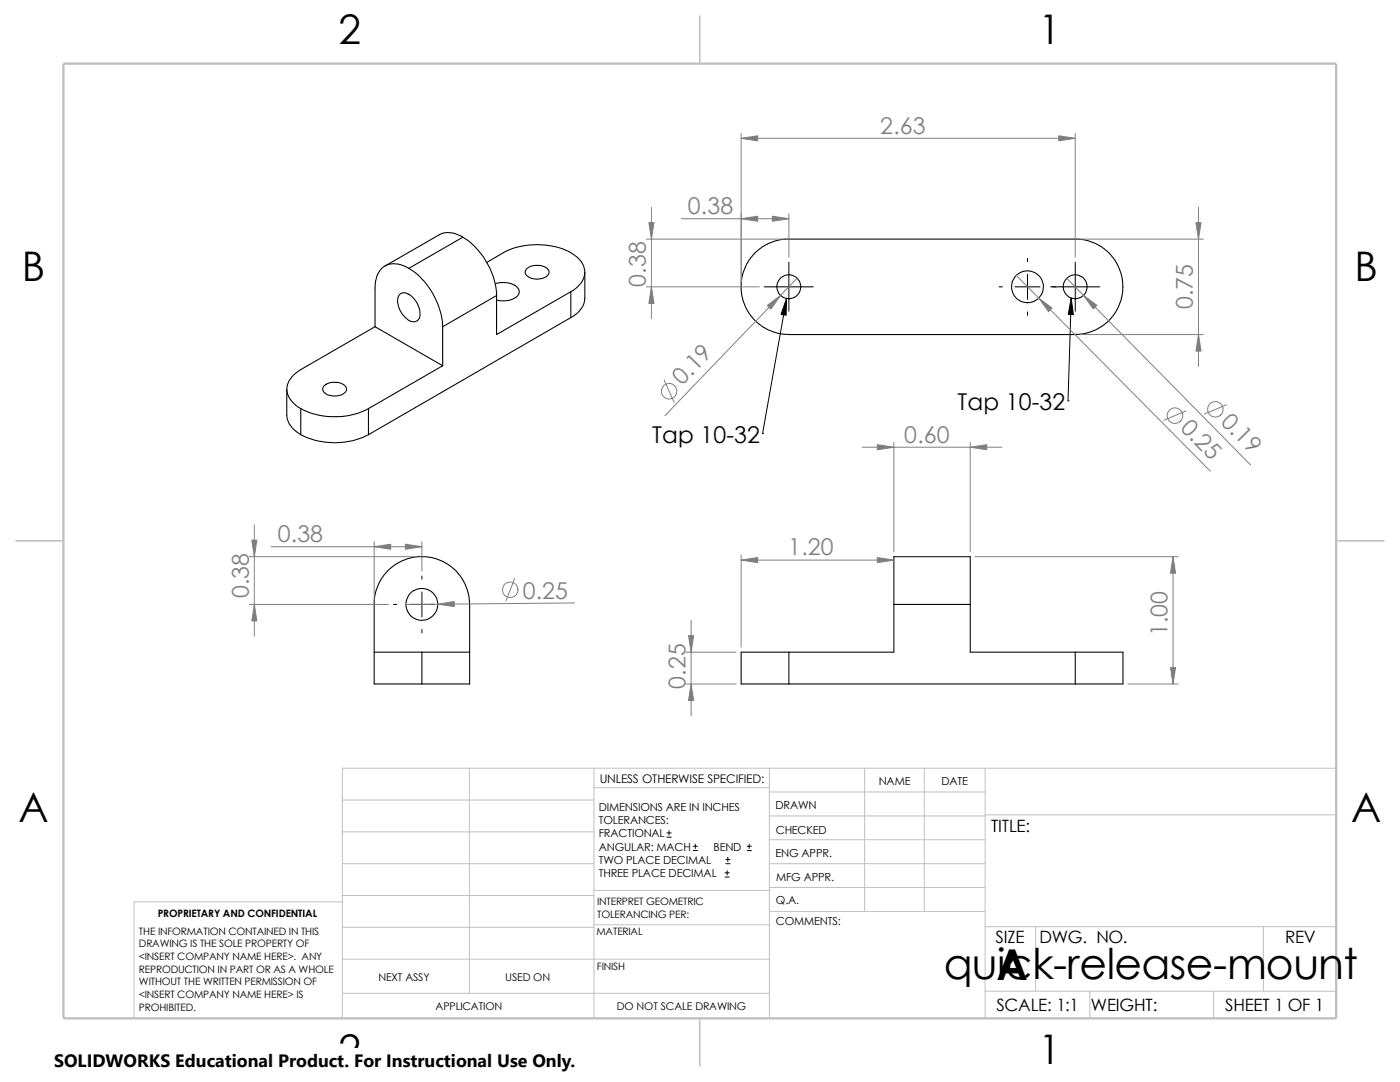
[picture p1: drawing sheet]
<svg xmlns="http://www.w3.org/2000/svg" width="279mm" height="216mm" viewBox="0 0 279 216" stroke-linecap="round" stroke-linejoin="round" font-family="sans-serif">
<g fill="none" stroke="#c0c0c0" stroke-width=".2">
<path d="M68.3 159.6h50.2M93.7 153.3v44.9M118.5 157.2h35M118.5 153.3v49.9M153.5 158h43.1M153.5 153.3v49.9M172.6 153.3v28.6M184.4 153.3v28.6M196.6 153.3v49.9M266.7 153.3h-198.4v49.9M68.3 180h-41.5v23.2M68.3 172.3h50.2"/>
<path d="M68.3 166h50.2M68.3 178.7h50.2M118.5 177.7h35.1M153.5 177.1h43.1M153.5 172.3h43.1M153.5 162.8h43.1M153.5 167.6h43.1M196.6 162.6h70.1M68.3 191.4h85.2M68.3 185h50.2M68.3 198.2h85.2M118.5 184.5h35.1"/>
<path d="M153.6 181.9h43M196.6 184.9h70.1M196.6 197.8h70.1M206.7 184.9v12.9M217.5 197.8v5.4M242.2 197.8v5.4M252.1 184.9v12.9"/>
</g>
<path d="M139.7 3.2v9.5M3.1 107.9h9.6M266.7 107.9h9.5M139.7 203.2v9.5" fill="none" stroke="#c0c0c0" stroke-width=".21"/>
<path d="M12.7 12.7h254v190.5h-254z" fill="none" stroke="#c0c0c0" stroke-width=".47"/>
<g fill="none" stroke="#000" stroke-width=".21">
<path d="M79.8 58.7a1.94 1.94 0 0 1 2.7 .7 4.2 4.2 0 0 1 1.2 4.2 1.53 1.53 0 0 1-2.5 0 4.1 4.1 0 0 1-1.6-4.7zM81.6 53.6a14.8 14.8 0 0 1 6.7 11.6M81.6 53.6a4.2 4.2 0 0 0-5.7 .3l-.5 .8-.5 1.6-.1 8.9M92.4 47.3l-10.8 6.3M92.4 47.3a15.1 15.1 0 0 1 6.7 11.7M92.4 47.3a4.8 4.8 0 0 0-4.8-.4l-10.8 6.2M97.2 52.4l3.3-2a14.6 14.6 0 0 1 13.9 .4 3.9 3.9 0 0 1 1.8 5.2l-.9 1.2-1.4 1M98.8 56.6a4.2 4.2 0 0 1 4.7 1.1 1.74 1.74 0 0 1-1.6 2.1l-1.2 .2-1.6-.1M99.1 59l-10.8 6.2M105.1 53.7a3.4 3.4 0 0 1 4.4 .2 1.11 1.11 0 0 1-.9 1.5 3 3 0 0 1-3.8-.9v-.4zM113.9 58.2l-14.8 8.6v-7.8M113.9 58.2v5.2"/>
<path d="M116.7 54.3v5.2a4.7 4.7 0 0 1-2.8 3.9M214.6 47.7l1.9 .2 2.2 .7 1.2 .7 1.3 1.1 1.3 1.5 .7 1.2 .5 1.5 .4 1.8v1.6l-.4 1.9-.8 1.9-.7 1.2-1 1.1-1.5 1.2-2 .9-1.6 .4-1.5 .2h-57.2l-1.5-.2-1.3-.3-1.8-.7-1.2-.8-1.3-1.3-1.2-1.7-.7-1.5-.4-1.6-.1-1.5M214.6 47.7l-58.7 .1-1.3 .3-1.8 .8-1.2 .7-1.3 1.3-1.2 1.7-.7 1.5-.4 1.4-.1 1.7M57.2 77.6v5.2a5.1 5.1 0 0 0 2.8 3.9M64.9 76.8a3.3 3.3 0 0 1 4.1 .4 1.16 1.16 0 0 1-.8 1.6 3.2 3.2 0 0 1-3.7-.7l-.1-.7zM74.8 65.2l-14.8 8.5a4.8 4.8 0 0 0-2.7 4.4 5.1 5.1 0 0 0 2.7 3.4M74.8 65.2l13.5 7.8M88.3 73l-14.8 8.5M88.3 65.2v7.8M113.9 63.4l-40.4 23.3M60 86.7a15 15 0 0 0 13.5 0M60 81.5a15 15 0 0 0 13.5 0"/>
<path d="M60 81.5v5.2M73.5 81.5v5.2M74.6 120.6l.2-1.5 .3-1.3 .7-1.8 .8-1.2 .9-1.1 1.4-1.1 1.2-.6 1.4-.6 2.7-.4 2.8 .5 1.8 .7 1.2 .8 1 .9 1.1 1.4 1.2 2.5 .4 2v16.7h-9.5M74.7 130.1h9.5M74.7 120.6v15.9h9.5M84.2 130.1v6.4M84.2 130.1h9.5M157.4 130.1h-9.5v6.4h9.5M157.4 130.1v6.4M157.4 136.5h57.2M178.4 120.6h15.2M178.4 120.6v9.5h-21"/>
<path d="M193.6 120.6v-9.5h-15.2v9.5M193.6 120.6v9.5h21M214.6 130.1h9.5v6.4h-9.5M214.6 130.1v6.4"/>
<circle cx="157.4" cy="57.2" r="2.38"/>
<circle cx="205.1" cy="57.2" r="3.2"/>
<circle cx="214.6" cy="57.2" r="2.38"/>
<circle cx="84.2" cy="120.6" r="3.2"/>
</g>
<g fill="none" stroke="#000" stroke-width=".2">
<path d="M152.5 57.2h9.8M157 59.6l-4.8 26.9M157.4 52.3v9.8M199.4 57.2h.7M202.6 57.2h5M205.1 51.6v.6M205.1 54.7v5M209.7 57.2h9.8M213.8 59.5l-.7 20.5M214.6 52.3v9.8M205.1 62.2v.7M213.1 80h.1"/>
<path d="M152.2 86.5h.1M84.2 114.9v.7M84.2 118.1v5M78.5 120.6h.7M81.7 120.6h5M84.2 125.6v.7M89.2 120.6h.7M133.1 167h.8M133.1 166.2h.8M133.5 165.8v.8M138.3 169.7h.9M138.3 168.9h.9"/>
<path d="M138.8 168.4v.9M144.7 175h.8M144.7 174.2h.8M144.9 172.3h.8M144.9 171.5h.8M145.1 173.7v.9M145.2 171.1v.8M149.1 169.7h.8M149.1 168.9h.8M149.5 168.4v.9"/>
</g>
<g fill="none" stroke="#808080" stroke-width=".2">
<path d="M147.9 26.6v29.6M147.9 27.6h66.7M214.6 26.6v24.8M129 57.2h22.6M129 47.7h27.4M130 41.4v22.2M136 43.6h21.4M157.4 42.7v8.7M159.1 55.5l-26.4 27.4M202.8 54.9l38.8 39.1M212.9 55.5l36.7 37.3M215.6 47.7h24.6"/>
<path d="M239.2 41.4v31.7M132.5 75.9l2 4.4M215.6 66.8h24.6M172 89.2h28M178.4 88.3v21.8M193.6 88.3v21.8M236.7 82l-4.4 1.9M244.8 80.8l-4.5 1.8M49.7 111.1h33.5M50.8 104.7v22.3M54.1 109.1h30.1M74.7 108.1v11.5"/>
<path d="M84.2 108.1v5.8M102.7 115.4l-1.7 4.5M147.9 110.7v18.4M147.9 111.8h30.5M194.6 111.1h40.5M234.1 111.1v25.4M49.7 120.6h27.8M114.7 120.3l-33.7 .3M136.9 130.1h10M136.9 136.5h10M137.9 123.8v19M225.1 136.5h10"/>
<circle cx="133.5" cy="78.1" r="1.55"/>
<circle cx="234.5" cy="82.9" r="1.56"/>
<circle cx="242.5" cy="81.7" r="1.56"/>
<circle cx="101.8" cy="117.7" r="1.56"/>
</g>
<g fill="#808080" stroke="#808080" stroke-width=".2">
<path d="M137.9 136.5l.5 3.3h-1z"/>
<path d="M137.4 126.8h1l-.5 3.3z"/>
<path d="M233.6 133.2h1l-.5 3.3z"/>
<path d="M234.1 111.1l.5 3.3h-1z"/>
<path d="M193.6 89.2l3.3-.5v1z"/>
<path d="M175.1 88.7l3.3 .5-3.3 .5z"/>
<path d="M147.9 111.8l3.3-.5v1z"/>
<path d="M175.1 111.3l3.3 .5-3.3 .5z"/>
<path d="M147.9 43.6l3.3-.5v1.1z"/>
<path d="M129.5 44.4h1l-.5 3.3z"/>
<path d="M153.1 61l2.7-2.1-2 2.8z"/>
<path d="M130 57.2l.5 3.3h-1z"/>
<path d="M238.7 44.4h1l-.5 3.3z"/>
<path d="M216.2 58.9l2.7 2-.7 .7z"/>
<path d="M239.2 66.8l.5 3.3h-1z"/>
<path d="M154.1 43.1l3.3 .5-3.3 .6z"/>
<path d="M207.3 59.5l2.7 2-.7 .7z"/>
<path d="M147.9 27.6l3.3-.5v1z"/>
<path d="M211.3 27.1l3.3 .5-3.3 .5z"/>
<path d="M87.4 120.6l3.2-.6 .1 1z"/>
<path d="M80.9 108.6l3.3 .5-3.3 .5z"/>
<path d="M74.7 109.1l3.3-.5v1z"/>
<path d="M50.2 107.8h1.1l-.5 3.3z"/>
<path d="M50.8 120.6l.5 3.3h-1.1z"/>
</g>
<path d="M157 59.6l-.1 3.3-1-.2zM213.8 59.5l.4 3.3-1-.1z" fill="#000" stroke="#000" stroke-width=".2"/>
<path d="M10.8 209.2h104.1v6.7h-104.1z" fill="#fff"/>
<g font-size="8.5">
<text x="188.4" y="195.3">quick-release-mount</text>
<text x="198.8" y="195.5">A</text>
</g>
<g font-size="8.1">
<text x="67.6" y="8.8">2</text>
<text x="207.3" y="8.8">1</text>
<text x="4.4" y="56.1">B</text>
<text x="270.3" y="56.1">B</text>
<text x="3.7" y="164.1">A</text>
<text x="269.6" y="164.1">A</text>
<text x="67.6" y="212.3">2</text>
<text x="207.3" y="212.3">1</text>
</g>
<g font-size="4.6" fill="#808080">
<text x="175.7" y="26.7">2.63</text>
<text x="137.3" y="42.7">0.38</text>
<text x="128.9" y="57.2" transform="rotate(-90 128.9 57.2)">0.38</text>
<text x="238.1" y="61.7" transform="rotate(-90 238.1 61.7)">0.75</text>
<text x="136.1" y="77.1" transform="rotate(-46 136.1 77.1)">0.19</text>
<text x="180.5" y="88.3">0.60</text>
<text x="235.4" y="85.6" transform="rotate(45 235.4 85.6)">0.25</text>
<text x="243.5" y="84.3" transform="rotate(45 243.5 84.3)">0.19</text>
<text x="55.4" y="108.2">0.38</text>
<text x="157.3" y="110.8">1.20</text>
<text x="49.7" y="119.4" transform="rotate(-90 49.7 119.4)">0.38</text>
<text x="104.4" y="119.5">0.25</text>
<text x="233" y="127" transform="rotate(-90 233 127)">1.00</text>
<text x="136.8" y="137.4" transform="rotate(-90 136.8 137.4)">0.25</text>
</g>
<g font-size="4.6">
<text x="191.1" y="81.8">Tap 10-32</text>
<text x="130.1" y="88.3">Tap 10-32</text>
</g>
<text font-size="3.6" x="10.8" y="213">SOLIDWORKS Educational Product. For Instructional Use Only.</text>
<g font-size="3.4">
<text x="197.8" y="166">TITLE:</text>
<text x="198.7" y="188.1">SIZE</text>
<text x="207.5" y="188.1">DWG. NO.</text>
<text x="256.5" y="188.2">REV</text>
<text x="198.8" y="201.7">SCALE: 1:1</text>
<text x="217.7" y="201.8">WEIGHT:</text>
<text x="244.5" y="201.7">SHEET 1 OF 1</text>
</g>
<text font-size="2.4" x="119.7" y="156.2">UNLESS OTHERWISE SPECIFIED:</text>
<g font-size="2.2">
<text x="119.5" y="161.8">DIMENSIONS ARE IN INCHES</text>
<text x="154.8" y="161.5">DRAWN</text>
<text x="175.4" y="156.7">NAME</text>
<text x="187.9" y="156.7">DATE</text>
<text x="119.5" y="164.4">TOLERANCES:</text>
<text x="119.5" y="167.1">FRACTIONAL</text>
<text x="154.8" y="166.3">CHECKED</text>
<text x="119.5" y="172.4">TWO PLACE DECIMAL</text>
<text x="119.5" y="169.8">ANGULAR: MACH</text>
<text x="142.4" y="169.8">BEND</text>
<text x="154.8" y="171">ENG APPR.</text>
<text x="119.5" y="175">THREE PLACE DECIMAL</text>
<text x="154.9" y="175.7">MFG APPR.</text>
<text x="154.9" y="184.7">COMMENTS:</text>
<text x="154.9" y="180.5">Q.A.</text>
</g>
<g font-size="2.1">
<text x="75.5" y="195.7">NEXT ASSY</text>
<text x="100.8" y="195.7">USED ON</text>
<text x="86.9" y="201.5">APPLICATION</text>
<text x="123.1" y="201.6">DO NOT SCALE DRAWING</text>
</g>
<g font-size="2">
<text x="31.5" y="183">PROPRIETARY AND CONFIDENTIAL</text>
<text x="119.2" y="180.6">INTERPRET GEOMETRIC</text>
<text x="119.2" y="183.1">TOLERANCING PER:</text>
<text x="27.7" y="186.5">THE INFORMATION CONTAINED IN THIS</text>
<text x="27.7" y="189.1">DRAWING IS THE SOLE PROPERTY OF</text>
<text x="27.7" y="191.6">&lt;INSERT COMPANY NAME HERE&gt;. ANY</text>
<text x="119" y="186.6">MATERIAL</text>
<text x="27.7" y="194.1">REPRODUCTION IN PART OR AS A WHOLE</text>
<text x="27.7" y="196.6">WITHOUT THE WRITTEN PERMISSION OF</text>
<text x="119.1" y="193.5">FINISH</text>
<text x="27.7" y="199.1">&lt;INSERT COMPANY NAME HERE&gt; IS</text>
<text x="27.7" y="201.7">PROHIBITED.</text>
</g>
</svg>
